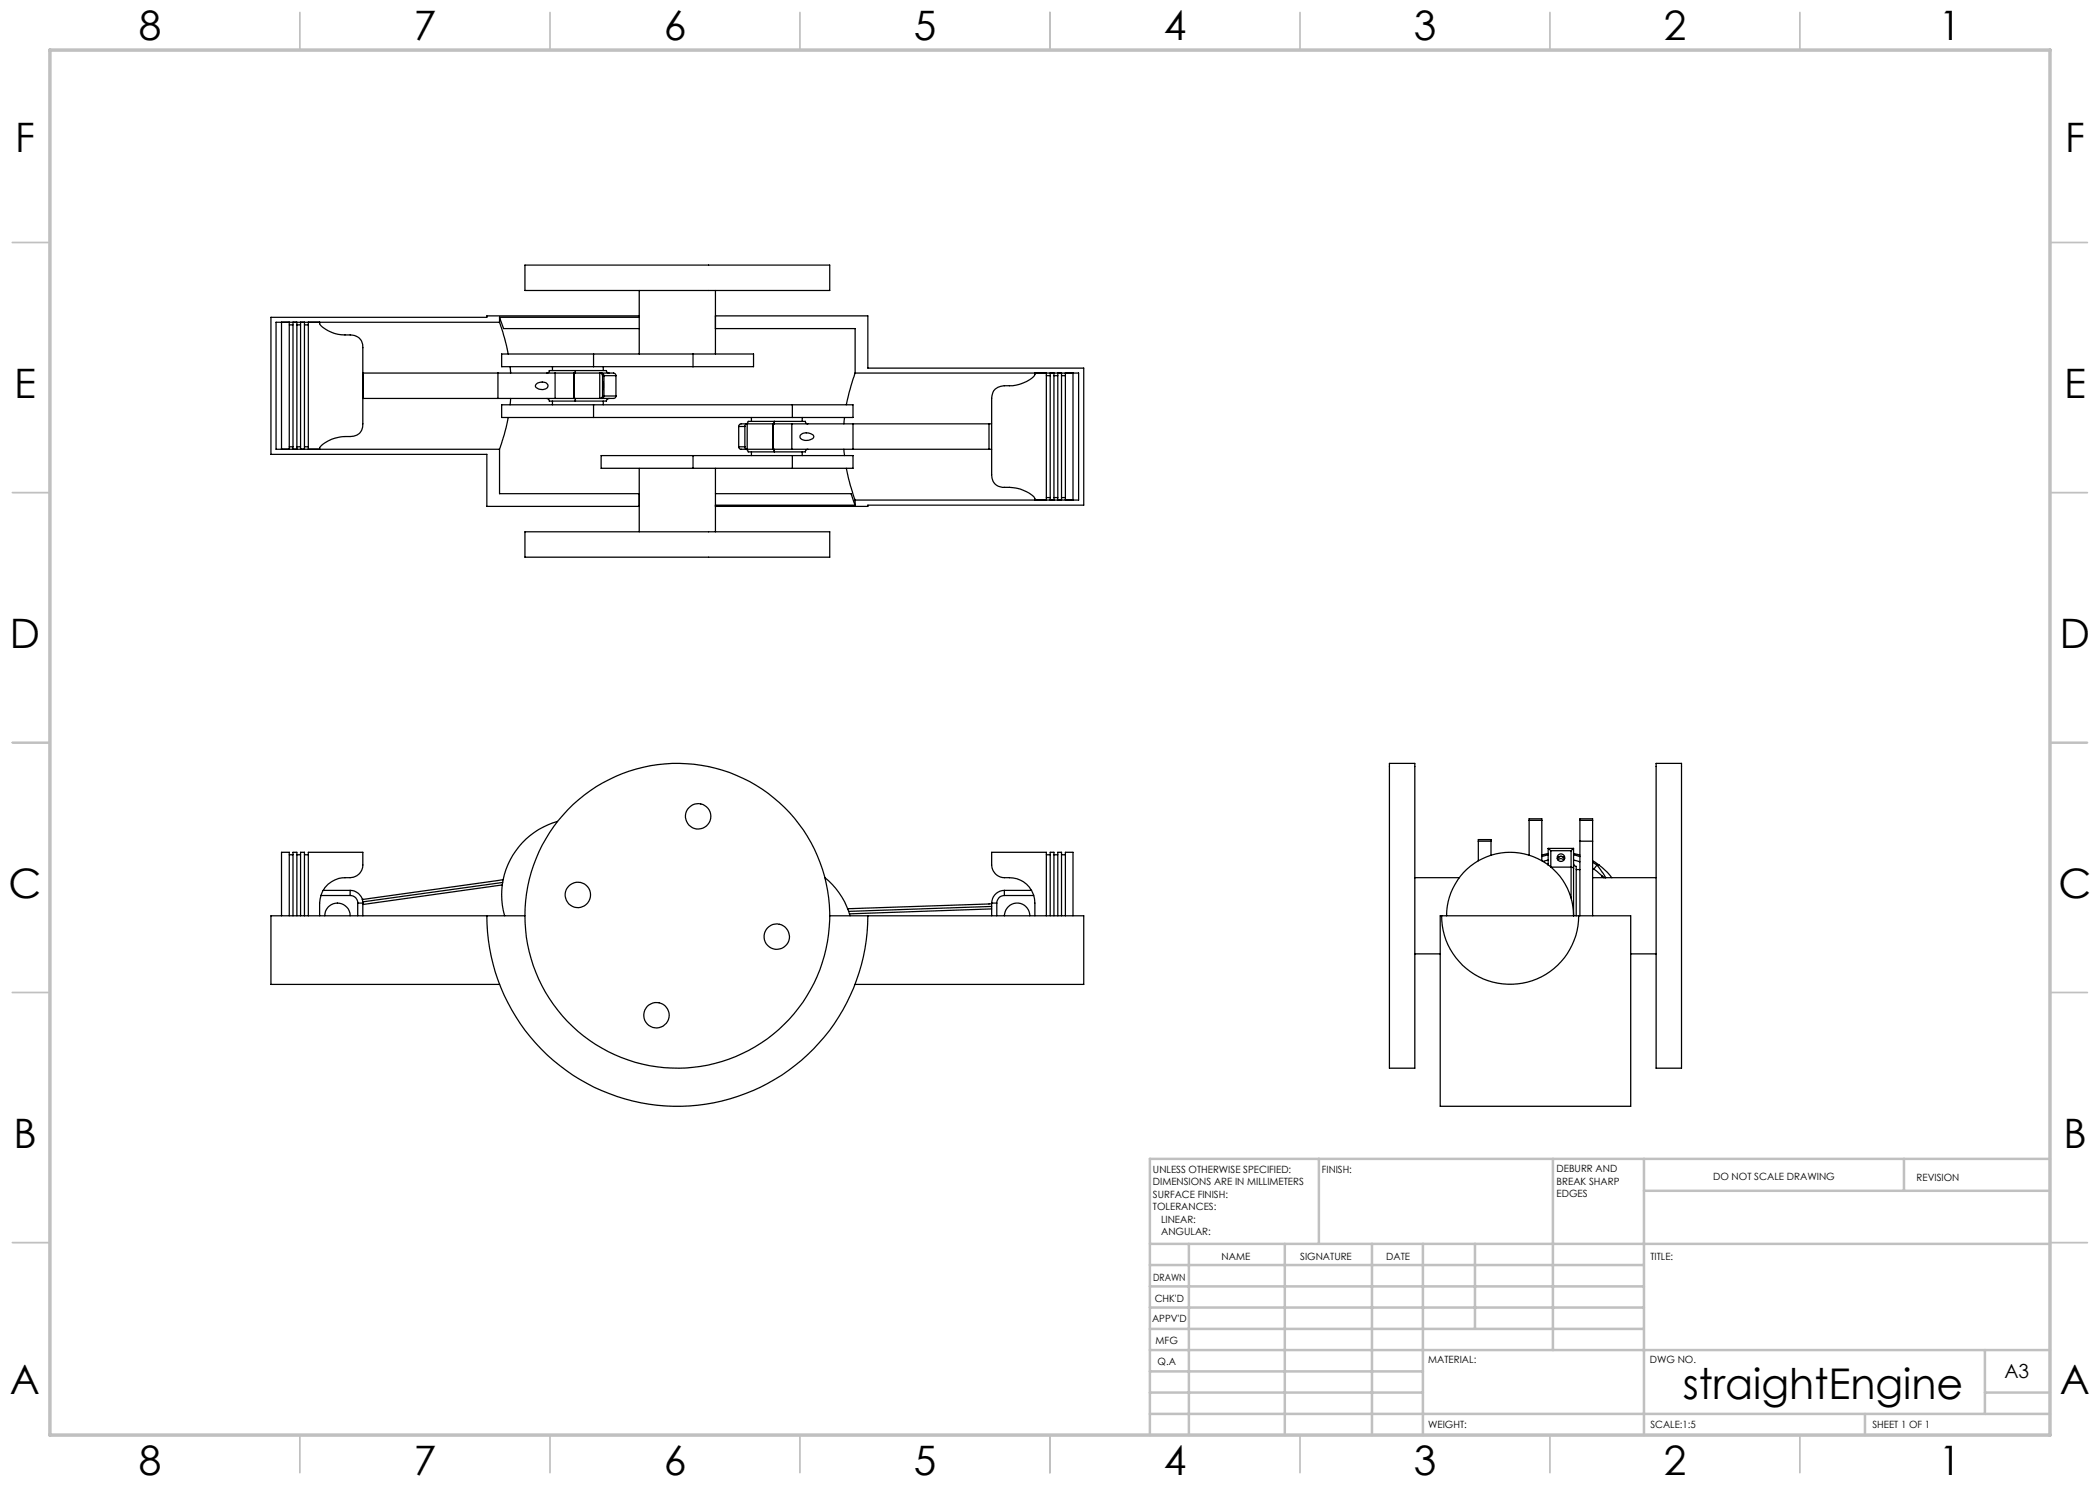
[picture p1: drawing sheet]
<svg xmlns="http://www.w3.org/2000/svg" width="420mm" height="297mm" viewBox="0 0 420 297" stroke-linecap="round" stroke-linejoin="round" font-family="sans-serif">
<g fill="none" stroke="#c0c0c0" stroke-width=".35">
<path d="M60 2.5v7.5M110 2.5v7.5M160 2.5v7.5M210 2.5v7.5M260 2.5v7.5M310 2.5v7.5M360 2.5v7.5M2.5 48.5h7.5M410 48.5h7.5M2.5 98.5h7.5M410 98.5h7.5M2.5 148.5h7.5"/>
<path d="M410 148.5h7.5M2.5 198.5h7.5M410 198.5h7.5M2.5 248.5h7.5M410 248.5h7.5M60 287v7.5M110 287v7.5M160 287v7.5M210 287v7.5M260 287v7.5M310 287v7.5M360 287v7.5"/>
</g>
<g fill="none" stroke="#c0c0c0" stroke-width=".5">
<path d="M263.8 231.8v17M310.6 231.8v38.2M328.8 231.8v55.2M328.8 238.2h81.2M380.8 231.8v6.4M410 231.8h-180v55.2M230 248.8h180M230 257.3h98.8M230 253h98.8M237.8 248.8v38.2M257 248.8v38.2M274.4 248.8v38.2"/>
<path d="M284.6 248.8v38.2M295 248.8v17M230 265.8h98.8M230 261.5h98.8M230 278.5h54.6M230 274.3h54.6M230 270h180M397 278.5h13M397 270v12.8M230 282.8h180M373 282.8v4.2"/>
</g>
<path d="M10 10h400v277h-400z" fill="none" stroke="#c0c0c0" stroke-width=".7"/>
<g fill="none" stroke="#000" stroke-width=".25">
<path d="M105 53h60.9v5.1h-60.9zM127.8 58.1v12.7M143.1 58.1v12.7M56.3 64.4v25.4M57.9 64.4v25.4M57.9 65h.7M58.6 64.4v25.4M59.4 64.4v25.4M59.4 65h.7M60.1 64.4v25.4M60.9 64.4v25.4M60.9 65h.8"/>
<path d="M61.7 64.4v25.4M63.9 64.4v.2a1.01 1.01 0 0 0 .7 .9 8.1 8.1 0 0 0 5.8 1.5 2.25 2.25 0 0 1 2.2 2.5v14.5a3.3 3.3 0 0 1-.7 2.7 3.7 3.7 0 0 1-2.9 .6 6.5 6.5 0 0 0-5.1 2.3v.2M72.6 74.6h27M72.6 79.7h27M72.6 74.6v5.1M99.6 79.7h11.4M99.6 74.6h11.4M99.6 74.6v5.1M99.9 64.4l1 3.3 .7 3.1M99.9 63.5l.8 2.2h27.1M99.9 64.4h-44.7v25.4h44.7M99.9 63.5h27.9"/>
<path d="M99.9 63.5v.9M102 73.3l.1 1.3M102.1 79.7l-.1 1.3M107.2 76.8a1.47 1.47 0 0 1 2.4 .3v.2a1.51 1.51 0 0 1-2.5-.1zM109.4 79.7l.4 .2 .1 .3h5.2M110.5 73.3v.8M111 74.6h9.3M111 79.7h9.3M111 74.6v5.1M114.8 74.6v5.1M115 79.7l.1 .5M115.1 74.1h-5.2l-.3 .4-.2 .1"/>
<path d="M115.1 74.1h5.7a.79 .79 0 0 1 .8 .5h.2M115.1 74.1l-.1 .5zM118.7 70.8h-18.4v2.5h18.4M118.7 70.8v2.5M118.7 73.3h19.9M118.7 70.8h19.9M120.3 74.6h2.4l.4 .3 .1 .2M120.3 74.6l.4 .2 .1 .3M120.5 75.1l-.2-.4-.4-.1v5.1l.4-.1 .2-.4M120.5 75.1h.3M120.5 79.2h.3M120.5 75.1v4.1"/>
<path d="M120.6 76.4v1.5zM120.6 73.3v.8M120.8 79.2l-.2 .4-.3 .1M120.8 79.2h2.4M120.8 75.1h2.4M120.8 75.1v4.1M121.8 79.7a.54 .54 0 0 0-.5 .5h-6.2M123.2 79.2l-.1 .3-.3 .2h-2.5M123.2 75.1v4.1M127.8 63.2h-30.4v.3h-43.2v27.4h43.2v10.4h30.4M138.6 70.8h12.1v2.5h-12.1M138.6 70.8v2.5"/>
<path d="M143.1 63.2h30.5v10.4h43.1v27.4h-43.1v.3h-30.5M143.1 65.7h27.9v8.9M171 74.6l-1.2 3.9-.5 2.5M171 74.6h44.7v25.4h-44.7M207 74.6v.2a.96 .96 0 0 1-.6 .8 7.9 7.9 0 0 1-5.5 1.5 2.37 2.37 0 0 0-2.6 2.6v13.6a5.8 5.8 0 0 0 .5 3.3l.9 .7 .7 .2a7.8 7.8 0 0 1 6.5 2.1l.1 .4M209.3 74.6v25.4M209.3 75.1h.7M210 74.6v25.4M210.8 74.6v25.4M210.8 75.1h.8M211.6 74.6v25.4M212.3 74.6v25.4"/>
<path d="M212.3 75.1h.8M213.1 74.6v25.4M214.6 74.6v25.4M57.9 89.4h.7M59.4 89.4h.7M60.9 89.4h.8M99.9 89.8v8.9h27.9M101.6 83.5l-.8 3.5-.9 2.8M110.5 80.2v.8M118.7 81h-18.4v2.5h18.4M118.7 81v2.5M118.7 83.5h39.8"/>
<path d="M118.7 81h39.8M120.6 80.2v.8M127.8 93.7v12.7M138.6 91.1h-18.4v2.6h18.4M138.6 91.1v2.6M138.6 93.7h19.9M138.6 91.1h19.9M143.1 98.7h27.1l.8 2.3M143.1 93.7v12.7M147.7 89.4l.1 .2 .3 .2h1.3M147.7 85.3h1.3M147.7 89.4h1.3"/>
<path d="M147.7 85.3v4.1M149.1 89.8l.2 .1 .3 .5h5.3M149.4 84.8h-1.4l-.3 .5M149.4 84.8l-.4 .3v4.4l.3 .3h.1M149.4 89.8h9M149.4 84.8h9M149.4 84.8v5M150.3 83.5v.8M150.3 90.4v.7M154.6 84.8v5M154.8 89.8l.1 .6M154.9 84.3h6.2l.1 .3 .4 .2"/>
<path d="M154.9 84.3h-5.3l-.2 .4-.3 .1M154.9 84.3l-.1 .5M158.4 89.8h12.2M158.4 84.8h12.2M158.4 84.8v5M158.5 81h12.1v2.5h-12.1M158.5 91.1h12.1v2.6h-12.1M158.5 81v2.5M158.5 91.1v2.6M160.1 87.1a1.82 1.82 0 0 1 2.7 .2 1.73 1.73 0 0 1-2.8 .2zM160.4 83.5v.8M160.4 90.4v.7"/>
<path d="M161.6 89.8l-.5 .3v.3h-6.2M168.8 89.8l.1 1.3M168.9 83.5l-.1 1.3M169.3 93.7l.8 3.4 .9 2.9M170.6 89.8h27.2M170.6 84.8v5M170.6 84.8h27.2M197.8 89.8h.5M197.8 84.8h.5M197.8 84.8v5M209.3 99.5h.7M210.8 99.5h.8"/>
<path d="M212.3 99.5h.8M105 106.4h60.9v5h-60.9zM143.1 101h27.9M171 100v1M277.9 152.7h5.1v60.9h-5.1zM331.2 152.7h5.1v60.9h-5.1zM57.9 171h.7M59.4 171h.7M60.9 171h.8M64.2 179.1h5.8M64.6 178.1h5.4M70 178.1a2.51 2.51 0 0 1 2.6 2.5"/>
<path d="M70 179.1a1.45 1.45 0 0 1 1.5 1.5M70 178.1v1M100.5 177l-27.9 3.9M100.5 176.5l-27.9 3.9M100.6 175.9l-28.1 4M111.5 164.3a15.2 15.2 0 0 0-10.6 18.9M165 175.5a15.3 15.3 0 0 1 5 7.7M200.9 179.1a1.51 1.51 0 0 0-1.5 1.5M200.9 178.1a2.57 2.57 0 0 0-2.6 2.5M200.9 178.1v1M200.9 178.1h5.4M200.9 179.1h5.8"/>
<path d="M209.3 171h.7M210.8 171h.8M212.3 171h.8M283 175.5h8.9M295.7 168.2v-.3h2.5v.3M295.7 168.2h2.5M295.7 168.2v4M298.2 168.2v2.8M305.8 164.1v-.3h2.6v.3M305.8 164.1h2.6M305.8 164.1v6.9M308.4 164.1v8.1"/>
<path d="M309.6 172.8v.2M309.6 170.7l-1.2 .3M309.6 172l-1 .3M309.6 169.7l.6 .4M309.6 171l-1.2 .3M309.6 169.7h5.1M309.6 169.7v3.3M310.2 170.1h4M310.2 170.1v3.3M310.2 173.4h4M311.5 171.8a.78 .78 0 0 1 .7-.5 .78 .78 0 0 1 .7 .5M312.7 172a.68 .68 0 0 0-1.1 0"/>
<path d="M314.2 173.4l.5 .3M314.2 173.4v6.2M314.2 170.1v3.3M314.7 172.8v.2l.5 .3v9.9M314.7 170.7l1.3 .3M314.7 172l1.3 .4M314.7 173.7v9.5a12.7 12.7 0 0 0-12.7-12.7 12.7 12.7 0 0 0-12.7 12.7M314.7 169.7l-.5 .4M314.7 171l1.3 .3M314.7 169.7v4M315.2 173.9h.8M316 168.2v15"/>
<path d="M316 164.1v-.3h2.5v.3M316 164.1h2.5M316 168.2h2.5M316 164.1v4.1M318.5 172.2l1.3 .8M318.5 168.2v15M318.5 172.4l.9 .6M318.5 175.5h12.7M318.5 173.7l.3 .1M318.5 164.1v4.1M318.8 173.8l1.6 1.4M319.4 173l1.7 2.5-.7-.3"/>
<path d="M319.4 173l-.6 .8M319.4 173h.4M319.8 173l1.7 1.4 .8 1.1M320.4 175.2l.3 .3M56.3 183.2v-12.7h1.6v12.7M58.6 183.2v-12.7h.8v12.7M60.1 183.2v-12.7h.8v12.7M61.7 183.2v-12.7h10.9v.7a5 5 0 0 1-.7 3.5 3.2 3.2 0 0 1-2.9 .8 5.2 5.2 0 0 0-5.1 5.8v1.9M64.9 183.2a2.54 2.54 0 0 1 2.6-2.6 2.54 2.54 0 0 1 2.5 2.6M71.5 180.6h1.1M71.5 180.6v2.6M72.6 180.6v2.6"/>
<path d="M97.4 183.2a38.1 38.1 0 0 0 38.1 38.1 38.1 38.1 0 0 0 38.1-38.1M105 183.2h-50.8v13.7h45.7M165.9 183.2h50.8v13.7h-45.7M198.3 180.6h1.1M198.3 180.8l-28.8 .9M198.3 180.6v2.6M198.3 181.8l-28.4 1M198.3 181.3l-28.6 1M199.4 180.6v2.6M200.9 183.2a2.54 2.54 0 0 1 2.5-2.6 2.54 2.54 0 0 1 2.6 2.6M207 183.2v-1.3a5.3 5.3 0 0 0-4.3-6.3l-.8-.1a2.92 2.92 0 0 1-3.6-3.5v-1.5h11v12.7M210 183.2v-12.7h.8v12.7"/>
<path d="M211.6 183.2v-12.7h.7v12.7M213.1 183.2v-12.7h1.5v12.7M283 190.8h5M288 183.2h38.1v38.1h-38.1zM288.3 183.2a13.7 13.7 0 0 0 13.7 13.7 13.7 13.7 0 0 0 13.7-13.7M326.1 190.8h5.1"/>
<circle cx="115.6" cy="179" r="2.53"/>
<circle cx="139.6" cy="163.3" r="2.53"/>
<circle cx="312.2" cy="171.5" r=".76"/>
<circle cx="135.5" cy="183.2" r="30.5"/>
<circle cx="155.3" cy="187.3" r="2.53"/>
<circle cx="131.3" cy="203" r="2.53"/>
</g>
<text font-size="8.5" x="336.6" y="279.7">straightEngine</text>
<g font-size="8.1">
<text x="27.8" y="8">8</text>
<text x="82.8" y="8">7</text>
<text x="132.8" y="8">6</text>
<text x="182.8" y="8">5</text>
<text x="232.8" y="8">4</text>
<text x="282.8" y="8">3</text>
<text x="332.8" y="8">2</text>
<text x="387.8" y="8">1</text>
<text x="3" y="30.4">F</text>
<text x="413" y="30.4">F</text>
<text x="2.8" y="79.6">E</text>
<text x="412.8" y="79.6">E</text>
<text x="2" y="129.6">D</text>
<text x="412" y="129.6">D</text>
<text x="1.7" y="179.6">C</text>
<text x="411.7" y="179.6">C</text>
<text x="2.7" y="229.6">B</text>
<text x="412.7" y="229.6">B</text>
<text x="2" y="278.9">A</text>
<text x="412" y="278.9">A</text>
<text x="27.8" y="295">8</text>
<text x="82.8" y="295">7</text>
<text x="132.8" y="295">6</text>
<text x="182.8" y="295">5</text>
<text x="232.8" y="295">4</text>
<text x="282.8" y="295">3</text>
<text x="332.8" y="295">2</text>
<text x="387.8" y="295">1</text>
</g>
<text font-size="3.9" x="400.9" y="275.5">A3</text>
<g font-size="2">
<text x="230.6" y="234.6">UNLESS OTHERWISE SPECIFIED:</text>
<text x="230.6" y="237.1">DIMENSIONS ARE IN MILLIMETERS</text>
<text x="230.6" y="239.6">SURFACE FINISH:</text>
<text x="264.4" y="234.6">FINISH:</text>
<text x="311.3" y="234.5">DEBURR AND</text>
<text x="311.3" y="237">BREAK SHARP</text>
<text x="311.3" y="239.5">EDGES</text>
<text x="342.6" y="236">DO NOT SCALE DRAWING</text>
<text x="383.3" y="236.2">REVISION</text>
<text x="230.6" y="242.1">TOLERANCES:</text>
<text x="232.2" y="244.6">LINEAR:</text>
<text x="232.2" y="247.1">ANGULAR:</text>
<text x="244.3" y="252">NAME</text>
<text x="260" y="251.9">SIGNATURE</text>
<text x="277.2" y="251.9">DATE</text>
<text x="330.1" y="251.9">TITLE:</text>
<text x="230.6" y="256.1">DRAWN</text>
<text x="230.9" y="260.3">CHK'D</text>
<text x="230.4" y="264.4">APPV'D</text>
<text x="231.1" y="268.8">MFG</text>
<text x="231.5" y="273">Q.A</text>
<text x="285.6" y="272.5">MATERIAL:</text>
<text x="330" y="272.5">DWG NO.</text>
<text x="285.6" y="285.5">WEIGHT:</text>
<text x="330.1" y="285.6">SCALE:1:5</text>
<text x="374.5" y="285.6">SHEET 1 OF 1</text>
</g>
</svg>
